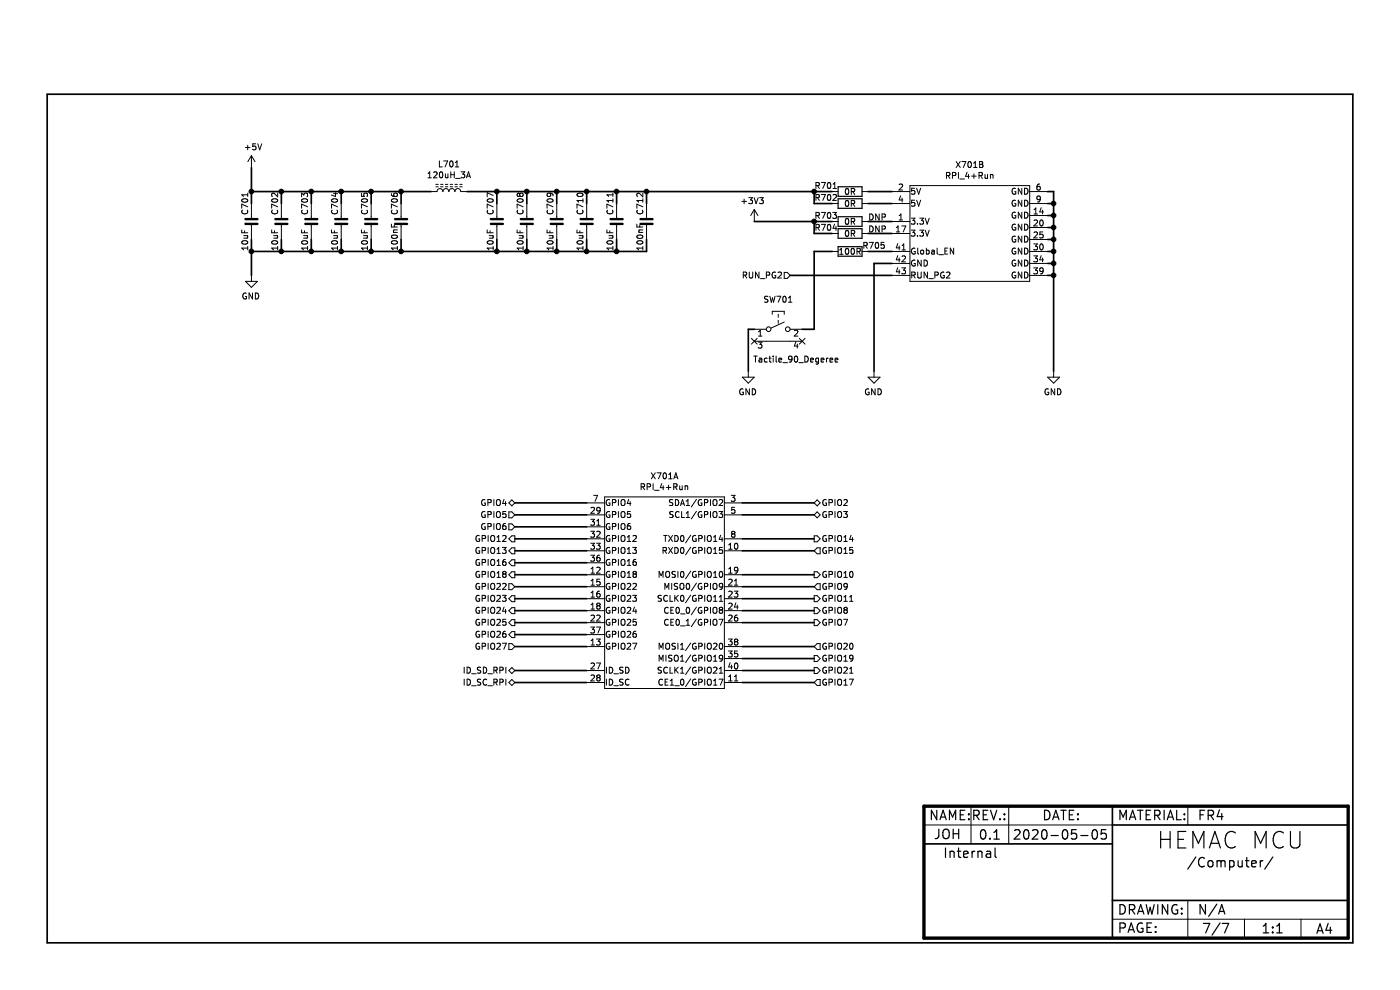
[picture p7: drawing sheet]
EESchema Schematic File Version 4
EELAYER 30 0
EELAYER END
$Descr A4 11693 8268
encoding utf-8
Sheet 7 7
Title "HEMAC MCU"
Date "2020-05-05"
Rev "0.1"
Comp ""
Comment1 "JOH"
Comment2 "FR4"
Comment3 "N/A"
Comment4 "Internal"
$EndDescr
Wire Wire Line
	4900 4200 4300 4200
Wire Wire Line
	4900 4300 4300 4300
Wire Wire Line
	4900 4400 4300 4400
Wire Wire Line
	4900 4500 4300 4500
Wire Wire Line
	4900 4600 4300 4600
Wire Wire Line
	4900 4700 4300 4700
Wire Wire Line
	4900 4800 4300 4800
Wire Wire Line
	4900 4900 4300 4900
Wire Wire Line
	4900 5000 4300 5000
Wire Wire Line
	4900 5100 4300 5100
Wire Wire Line
	4900 5200 4300 5200
Wire Wire Line
	4900 5300 4300 5300
Wire Wire Line
	4900 5400 4300 5400
Wire Wire Line
	4900 5600 4300 5600
Wire Wire Line
	4900 5700 4300 5700
Wire Wire Line
	6800 4800 6200 4800
Wire Wire Line
	6800 4900 6200 4900
Wire Wire Line
	6800 5000 6200 5000
Wire Wire Line
	6800 5100 6200 5100
Wire Wire Line
	6800 4200 6200 4200
Wire Wire Line
	6800 4300 6200 4300
Wire Wire Line
	6800 4500 6200 4500
Wire Wire Line
	6800 4600 6200 4600
Wire Wire Line
	6800 5200 6200 5200
Wire Wire Line
	6800 5400 6200 5400
Wire Wire Line
	6800 5500 6200 5500
Wire Wire Line
	6800 5600 6200 5600
Wire Wire Line
	6800 5700 6200 5700
Wire Wire Line
	6950 1700 6800 1700
Wire Wire Line
	6950 1950 6800 1950
Wire Wire Line
	6800 1700 6800 1600
Wire Wire Line
	6800 1600 6950 1600
Wire Wire Line
	6800 1850 6800 1950
Wire Wire Line
	6800 1850 6950 1850
Wire Wire Line
	7250 1600 7450 1600
Wire Wire Line
	7250 1700 7450 1700
Wire Wire Line
	7250 1850 7450 1850
Wire Wire Line
	7250 1950 7450 1950
Wire Wire Line
	8750 1600 8800 1600
Wire Wire Line
	8800 1600 8800 1700
Wire Wire Line
	8750 1700 8800 1700
Connection ~ 8800 1700
Wire Wire Line
	8800 1700 8800 1800
Wire Wire Line
	8750 1800 8800 1800
Connection ~ 8800 1800
Wire Wire Line
	8800 1800 8800 1900
Wire Wire Line
	8750 1900 8800 1900
Connection ~ 8800 1900
Wire Wire Line
	8800 1900 8800 2000
Wire Wire Line
	8750 2000 8800 2000
Connection ~ 8800 2000
Wire Wire Line
	8800 2000 8800 2100
Wire Wire Line
	8750 2100 8800 2100
Connection ~ 8800 2100
Wire Wire Line
	8800 2100 8800 2200
Wire Wire Line
	8750 2200 8800 2200
Connection ~ 8800 2200
Wire Wire Line
	8800 2200 8800 2300
Wire Wire Line
	8750 2300 8800 2300
Connection ~ 8800 2300
Wire Wire Line
	7450 2300 6600 2300
Wire Wire Line
	7300 2200 7450 2200
Wire Wire Line
	7450 2100 7250 2100
Text Notes 7250 1850 0    50   ~ 0
DNP
$Comp
L resistor:Resistor_1210 R701
U 1 1
P 7100 1600
F 0 "R701" V 7050 1400 50  0000 C CNN
F 1 "0R" V 7100 1600 50  0000 C CNN
F 2 "resistor:R_1210" V 7650 1710 50  0001 C CNN
F 3 "http://www.passivecomponent.com/wp-content/uploads/chipR/ASC_WR10X.pdf" V 7560 1850 50  0001 C CNN
F 4 "Walsin" H 7100 1600 79  0001 C CNN "MFN"
F 5 "WR10X" H 7100 1600 79  0001 C CNN "MFP"
	1    7100 1600
	0    1    1    0   
$EndComp
$Comp
L resistor:Resistor_1210 R702
U 1 1
P 7100 1700
F 0 "R702" V 7050 1500 50  0000 C CNN
F 1 "0R" V 7100 1700 50  0000 C CNN
F 2 "resistor:R_1210" V 7650 1810 50  0001 C CNN
F 3 "http://www.passivecomponent.com/wp-content/uploads/chipR/ASC_WR10X.pdf" V 7560 1950 50  0001 C CNN
F 4 "Walsin" H 7100 1700 79  0001 C CNN "MFN"
F 5 "WR10X" H 7100 1700 79  0001 C CNN "MFP"
	1    7100 1700
	0    1    1    0   
$EndComp
$Comp
L resistor:Resistor_1210 R703
U 1 1
P 7100 1850
F 0 "R703" V 7050 1650 50  0000 C CNN
F 1 "0R" V 7100 1850 50  0000 C CNN
F 2 "resistor:R_1210" V 7650 1960 50  0001 C CNN
F 3 "http://www.passivecomponent.com/wp-content/uploads/chipR/ASC_WR10X.pdf" V 7560 2100 50  0001 C CNN
F 4 "Walsin" H 7100 1850 79  0001 C CNN "MFN"
F 5 "WR10X" H 7100 1850 79  0001 C CNN "MFP"
	1    7100 1850
	0    1    1    0   
$EndComp
$Comp
L resistor:Resistor_1210 R704
U 1 1
P 7100 1950
F 0 "R704" V 7050 1750 50  0000 C CNN
F 1 "0R" V 7100 1950 50  0000 C CNN
F 2 "resistor:R_1210" V 7650 2060 50  0001 C CNN
F 3 "http://www.passivecomponent.com/wp-content/uploads/chipR/ASC_WR10X.pdf" V 7560 2200 50  0001 C CNN
F 4 "Walsin" H 7100 1950 79  0001 C CNN "MFN"
F 5 "WR10X" H 7100 1950 79  0001 C CNN "MFP"
	1    7100 1950
	0    1    1    0   
$EndComp
Wire Wire Line
	6300 1850 6800 1850
Connection ~ 6800 1850
$Comp
L power:GND #PWR?
U 1 1
P 8800 3100
AR Path="/5ECB0518" Ref="#PWR?"  Part="1" 
AR Path="/5F31D729/5ECB0518" Ref="#PWR0706"  Part="1" 
F 0 "#PWR0706" H 8800 2850 50  0001 C CNN
F 1 "GND" H 8805 2927 50  0000 C CNN
F 2 "" H 8800 3100 50  0001 C CNN
F 3 "" H 8800 3100 50  0001 C CNN
	1    8800 3100
	-1   0    0    -1  
$EndComp
Wire Wire Line
	8800 2300 8800 3100
$Comp
L power:GND #PWR?
U 1 1
P 7300 3100
AR Path="/5ECB895E" Ref="#PWR?"  Part="1" 
AR Path="/5F31D729/5ECB895E" Ref="#PWR0705"  Part="1" 
F 0 "#PWR0705" H 7300 2850 50  0001 C CNN
F 1 "GND" H 7305 2927 50  0000 C CNN
F 2 "" H 7300 3100 50  0001 C CNN
F 3 "" H 7300 3100 50  0001 C CNN
	1    7300 3100
	-1   0    0    -1  
$EndComp
Wire Wire Line
	7300 2200 7300 3100
Text HLabel 6800 4200 2    50   BiDi ~ 0
GPIO2
Text HLabel 6800 4300 2    50   BiDi ~ 0
GPIO3
Text HLabel 6800 4500 2    50   Output ~ 0
GPIO14
Text HLabel 6800 4600 2    50   Input ~ 0
GPIO15
Text HLabel 6800 4800 2    50   Output ~ 0
GPIO10
Text HLabel 6800 4900 2    50   Input ~ 0
GPIO9
Text HLabel 6800 5000 2    50   Output ~ 0
GPIO11
Text HLabel 6800 5100 2    50   Output ~ 0
GPIO8
Text HLabel 6800 5200 2    50   Output ~ 0
GPIO7
Text HLabel 6800 5400 2    50   Input ~ 0
GPIO20
Text HLabel 6800 5500 2    50   Output ~ 0
GPIO19
Text HLabel 6800 5600 2    50   Output ~ 0
GPIO21
Text HLabel 6800 5700 2    50   Input ~ 0
GPIO17
Text HLabel 4300 4200 0    50   BiDi ~ 0
GPIO4
Text HLabel 4300 4300 0    50   Input ~ 0
GPIO5
Text HLabel 4300 4400 0    50   Input ~ 0
GPIO6
Text HLabel 4300 4500 0    50   Output ~ 0
GPIO12
Text HLabel 4300 4600 0    50   Output ~ 0
GPIO13
Text HLabel 4300 4700 0    50   Output ~ 0
GPIO16
Text HLabel 4300 4800 0    50   Output ~ 0
GPIO18
Text HLabel 4300 4900 0    50   Input ~ 0
GPIO22
Text HLabel 4300 5000 0    50   Output ~ 0
GPIO23
Text HLabel 4300 5100 0    50   Output ~ 0
GPIO24
Text HLabel 4300 5200 0    50   Output ~ 0
GPIO25
Text HLabel 4300 5300 0    50   Output ~ 0
GPIO26
Text HLabel 4300 5400 0    50   Input ~ 0
GPIO27
Text HLabel 4300 5600 0    50   BiDi ~ 0
ID_SD_RPI
Text HLabel 4300 5700 0    50   BiDi ~ 0
ID_SC_RPI
Text HLabel 6600 2300 0    50   Input ~ 0
RUN_PG2
$Comp
L power:+3V3 #PWR?
U 1 1
P 6300 1850
AR Path="/5EC44D89" Ref="#PWR?"  Part="1" 
AR Path="/5F31D729/5EC44D89" Ref="#PWR0704"  Part="1" 
F 0 "#PWR0704" H 6300 1700 50  0001 C CNN
F 1 "+3V3" H 6315 2023 50  0000 C CNN
F 2 "" H 6300 1850 50  0001 C CNN
F 3 "" H 6300 1850 50  0001 C CNN
	1    6300 1850
	-1   0    0    -1  
$EndComp
Text Notes 7250 1950 0    50   ~ 0
DNP
$Comp
L switch:Tactile_90_Degeree SW701
U 1 1
P 6500 2900
F 0 "SW701" H 6500 3300 50  0000 C CNN
F 1 "Tactile_90_Degeree" H 6650 2800 50  0000 C CNN
F 2 "switch:SW_Tactile_SPST_Angled_PTS645Vx58-2LFS" H 6500 3150 50  0001 C CNN
F 3 "https://www.mouser.tw/datasheet/2/60/pts645-965362.pdf" H 6500 3150 50  0001 C CNN
F 4 "Keystone" H 6500 3050 50  0001 C CNN "MFN"
F 5 "PTS645VH58-2LFS" H 6500 3050 50  0001 C CNN "MFP"
	1    6500 2900
	1    0    0    -1  
$EndComp
$Comp
L power:GND #PWR?
U 1 1
P 6250 3100
AR Path="/5ECD2B4F" Ref="#PWR?"  Part="1" 
AR Path="/5F31D729/5ECD2B4F" Ref="#PWR0703"  Part="1" 
F 0 "#PWR0703" H 6250 2850 50  0001 C CNN
F 1 "GND" H 6255 2927 50  0000 C CNN
F 2 "" H 6250 3100 50  0001 C CNN
F 3 "" H 6250 3100 50  0001 C CNN
	1    6250 3100
	-1   0    0    -1  
$EndComp
Wire Wire Line
	6950 2100 6800 2100
Wire Wire Line
	6800 2100 6800 2750
Wire Wire Line
	6800 2750 6700 2750
Wire Wire Line
	6300 2750 6250 2750
Wire Wire Line
	6250 2750 6250 3100
NoConn ~ 6700 2850
NoConn ~ 6300 2850
$Comp
L module:RPI_4+Run X701
U 1 1
P 5550 4950
F 0 "X701" H 5550 5925 50  0000 C CNN
F 1 "RPI_4+Run" H 5550 5834 50  0000 C CNN
F 2 "module:raspberrypi4" H 5400 4100 10  0001 C CNN
F 3 "E:\\Datasheets\\Electronics\\ElectroMechanical\\Connectors\\RM_2.54mm\\3M_2.54-Terminal-Headers-Bottom-Entry_ts2192" H 5400 4050 10  0001 C CNN
F 4 "Raspberry Pi" H 5550 4950 50  0001 C CNN "MFN"
F 5 "RPI 4B" H 5550 4950 50  0001 C CNN "MFP"
	1    5550 4950
	1    0    0    -1  
$EndComp
$Comp
L module:RPI_4+Run X701
U 2 1
P 8100 1950
F 0 "X701" H 8100 2525 50  0000 C CNN
F 1 "RPI_4+Run" H 8100 2434 50  0000 C CNN
F 2 "module:raspberrypi4" H 7950 1100 10  0001 C CNN
F 3 "E:\\Datasheets\\Electronics\\ElectroMechanical\\Connectors\\RM_2.54mm\\3M_2.54-Terminal-Headers-Bottom-Entry_ts2192" H 7950 1050 10  0001 C CNN
F 4 "Raspberry Pi" H 8100 1950 50  0001 C CNN "MFN"
F 5 "RPI 4B" H 8100 1950 50  0001 C CNN "MFP"
	2    8100 1950
	1    0    0    -1  
$EndComp
$Comp
L resistor:Resistor_0805 R705
U 1 1
P 7100 2100
F 0 "R705" V 7050 2300 50  0000 C CNN
F 1 "100R" V 7100 2100 50  0000 C CNN
F 2 "resistor:R_0805" V 7650 2210 50  0001 C CNN
F 3 "http://www.passivecomponent.com/wp-content/uploads/chipR/ASC_WR.pdf" V 7560 2350 50  0001 C CNN
F 4 "Walsin" H 7100 2100 79  0001 C CNN "MFN"
F 5 "WR08" H 7100 2100 79  0001 C CNN "MFP"
	1    7100 2100
	0    1    1    0   
$EndComp
Wire Wire Line
	5400 1600 5400 1700
Wire Wire Line
	5150 1700 5150 1600
Connection ~ 5150 1600
Wire Wire Line
	5150 1600 5400 1600
Wire Wire Line
	4900 1700 4900 1600
Connection ~ 4900 1600
Wire Wire Line
	4900 1600 5150 1600
Wire Wire Line
	4650 1700 4650 1600
Connection ~ 4650 1600
Wire Wire Line
	4650 1600 4900 1600
Wire Wire Line
	4400 1700 4400 1600
Connection ~ 4400 1600
Wire Wire Line
	4400 1600 4650 1600
Wire Wire Line
	4150 1700 4150 1600
Wire Wire Line
	4150 1600 4400 1600
Wire Wire Line
	5400 2000 5400 2100
Wire Wire Line
	5400 2100 5150 2100
Wire Wire Line
	4150 2000 4150 2100
Wire Wire Line
	4400 2000 4400 2100
Connection ~ 4400 2100
Wire Wire Line
	4400 2100 4150 2100
Wire Wire Line
	4650 2000 4650 2100
Connection ~ 4650 2100
Wire Wire Line
	4650 2100 4400 2100
Wire Wire Line
	4900 2000 4900 2100
Connection ~ 4900 2100
Wire Wire Line
	4900 2100 4650 2100
Wire Wire Line
	5150 2000 5150 2100
Connection ~ 5150 2100
Wire Wire Line
	5150 2100 4900 2100
Connection ~ 4150 2100
Connection ~ 4150 1600
Wire Wire Line
	3900 1600 4150 1600
$Comp
L inductor:120uH_3A L701
U 1 1
P 3750 1600
AR Path="/5F31D729/5EBDA789" Ref="L701"  Part="1" 
AR Path="/5F31E6DA/5EBDA789" Ref="L?"  Part="1" 
F 0 "L701" V 3975 1600 50  0000 C CNN
F 1 "120uH_3A" V 3884 1600 50  0000 C CNN
F 2 "inductor:16mm_Radial" V 3600 1500 50  0001 C CNN
F 3 "https://www.3lcoil.com/products_lookpdf.php?action=proself&pdf=cGsucGRm" V 3700 1600 50  0001 C CNN
F 4 "3L coil" V 3800 1700 50  0001 C CNN "MFN"
F 5 "PK1213" V 3900 1800 50  0001 C CNN "MFP"
	1    3750 1600
	0    1    -1   0   
$EndComp
Wire Wire Line
	3350 1600 3350 1700
Wire Wire Line
	2100 1700 2100 1600
Wire Wire Line
	2350 1600 2100 1600
Connection ~ 2350 1600
Wire Wire Line
	2350 1700 2350 1600
Wire Wire Line
	2600 1600 2350 1600
Connection ~ 2600 1600
Wire Wire Line
	2600 1700 2600 1600
Wire Wire Line
	2850 1600 2600 1600
Connection ~ 2850 1600
Wire Wire Line
	2850 1700 2850 1600
$Comp
L power:GND #PWR?
U 1 1
P 2100 2300
AR Path="/5EBDA79A" Ref="#PWR?"  Part="1" 
AR Path="/5F31D729/5EBDA79A" Ref="#PWR0702"  Part="1" 
AR Path="/5F31E6DA/5EBDA79A" Ref="#PWR?"  Part="1" 
F 0 "#PWR0702" H 2100 2050 50  0001 C CNN
F 1 "GND" H 2105 2127 50  0000 C CNN
F 2 "" H 2100 2300 50  0001 C CNN
F 3 "" H 2100 2300 50  0001 C CNN
	1    2100 2300
	-1   0    0    -1  
$EndComp
Connection ~ 2100 1600
Wire Wire Line
	2100 1400 2100 1600
Wire Wire Line
	2100 2300 2100 2100
Connection ~ 2100 2100
Wire Wire Line
	2100 2000 2100 2100
Wire Wire Line
	2100 2100 2350 2100
Connection ~ 2350 2100
Wire Wire Line
	2350 2000 2350 2100
Wire Wire Line
	2350 2100 2600 2100
Connection ~ 2600 2100
Wire Wire Line
	2600 2000 2600 2100
Wire Wire Line
	2600 2100 2850 2100
Connection ~ 2850 2100
Wire Wire Line
	2850 2000 2850 2100
Wire Wire Line
	2850 2100 3100 2100
Connection ~ 3100 2100
Wire Wire Line
	3100 2000 3100 2100
Wire Wire Line
	4150 2100 3350 2100
Wire Wire Line
	3100 2100 3350 2100
Connection ~ 3350 2100
Wire Wire Line
	3350 2000 3350 2100
Wire Wire Line
	3100 1600 2850 1600
Connection ~ 3100 1600
Wire Wire Line
	3100 1700 3100 1600
Wire Wire Line
	3350 1600 3600 1600
Wire Wire Line
	3350 1600 3100 1600
Connection ~ 3350 1600
Wire Wire Line
	5400 1600 6800 1600
Connection ~ 5400 1600
$Comp
L capacitor:Capacitor_0805 C?
U 1 1
P 5400 1850
AR Path="/5F31E6DA/5EBDA7C5" Ref="C?"  Part="1" 
AR Path="/5F31D729/5EBDA7C5" Ref="C712"  Part="1" 
F 0 "C712" V 5450 1900 50  0000 L CNN
F 1 "100nF" V 5450 1600 50  0000 L CNN
F 2 "capacitor:C_0805" H 5438 1700 50  0001 C CNN
F 3 "http://www.passivecomponent.com/wp-content/uploads/datasheet/WTC_MLCC_General_Purpose.pdf" H 5840 1650 50  0001 C CNN
F 4 "0805" H 5450 1380 60  0001 C CNN "MFP"
F 5 "Walsin" H 5420 1560 60  0001 C CNN "MFN"
	1    5400 1850
	-1   0    0    -1  
$EndComp
$Comp
L capacitor:Capacitor_0805 C?
U 1 1
P 5150 1850
AR Path="/5F31E6DA/5EBDA7CD" Ref="C?"  Part="1" 
AR Path="/5F31D729/5EBDA7CD" Ref="C711"  Part="1" 
F 0 "C711" V 5200 1900 50  0000 L CNN
F 1 "10uF" V 5200 1600 50  0000 L CNN
F 2 "capacitor:C_0805" H 5188 1700 50  0001 C CNN
F 3 "http://www.passivecomponent.com/wp-content/uploads/datasheet/WTC_MLCC_General_Purpose.pdf" H 5590 1650 50  0001 C CNN
F 4 "0805" H 5200 1380 60  0001 C CNN "MFP"
F 5 "Walsin" H 5170 1560 60  0001 C CNN "MFN"
	1    5150 1850
	-1   0    0    -1  
$EndComp
$Comp
L capacitor:Capacitor_0805 C?
U 1 1
P 4900 1850
AR Path="/5F31E6DA/5EBDA7D5" Ref="C?"  Part="1" 
AR Path="/5F31D729/5EBDA7D5" Ref="C710"  Part="1" 
F 0 "C710" V 4950 1900 50  0000 L CNN
F 1 "10uF" V 4950 1600 50  0000 L CNN
F 2 "capacitor:C_0805" H 4938 1700 50  0001 C CNN
F 3 "http://www.passivecomponent.com/wp-content/uploads/datasheet/WTC_MLCC_General_Purpose.pdf" H 5340 1650 50  0001 C CNN
F 4 "0805" H 4950 1380 60  0001 C CNN "MFP"
F 5 "Walsin" H 4920 1560 60  0001 C CNN "MFN"
	1    4900 1850
	-1   0    0    -1  
$EndComp
$Comp
L capacitor:Capacitor_0805 C?
U 1 1
P 4650 1850
AR Path="/5F31E6DA/5EBDA7DD" Ref="C?"  Part="1" 
AR Path="/5F31D729/5EBDA7DD" Ref="C709"  Part="1" 
F 0 "C709" V 4700 1900 50  0000 L CNN
F 1 "10uF" V 4700 1600 50  0000 L CNN
F 2 "capacitor:C_0805" H 4688 1700 50  0001 C CNN
F 3 "http://www.passivecomponent.com/wp-content/uploads/datasheet/WTC_MLCC_General_Purpose.pdf" H 5090 1650 50  0001 C CNN
F 4 "0805" H 4700 1380 60  0001 C CNN "MFP"
F 5 "Walsin" H 4670 1560 60  0001 C CNN "MFN"
	1    4650 1850
	-1   0    0    -1  
$EndComp
$Comp
L capacitor:Capacitor_0805 C?
U 1 1
P 4400 1850
AR Path="/5F31E6DA/5EBDA7E5" Ref="C?"  Part="1" 
AR Path="/5F31D729/5EBDA7E5" Ref="C708"  Part="1" 
F 0 "C708" V 4450 1900 50  0000 L CNN
F 1 "10uF" V 4450 1600 50  0000 L CNN
F 2 "capacitor:C_0805" H 4438 1700 50  0001 C CNN
F 3 "http://www.passivecomponent.com/wp-content/uploads/datasheet/WTC_MLCC_General_Purpose.pdf" H 4840 1650 50  0001 C CNN
F 4 "0805" H 4450 1380 60  0001 C CNN "MFP"
F 5 "Walsin" H 4420 1560 60  0001 C CNN "MFN"
	1    4400 1850
	-1   0    0    -1  
$EndComp
$Comp
L capacitor:Capacitor_0805 C?
U 1 1
P 4150 1850
AR Path="/5F31E6DA/5EBDA7ED" Ref="C?"  Part="1" 
AR Path="/5F31D729/5EBDA7ED" Ref="C707"  Part="1" 
F 0 "C707" V 4200 1900 50  0000 L CNN
F 1 "10uF" V 4200 1600 50  0000 L CNN
F 2 "capacitor:C_0805" H 4188 1700 50  0001 C CNN
F 3 "http://www.passivecomponent.com/wp-content/uploads/datasheet/WTC_MLCC_General_Purpose.pdf" H 4590 1650 50  0001 C CNN
F 4 "0805" H 4200 1380 60  0001 C CNN "MFP"
F 5 "Walsin" H 4170 1560 60  0001 C CNN "MFN"
	1    4150 1850
	-1   0    0    -1  
$EndComp
$Comp
L capacitor:Capacitor_0805 C?
U 1 1
P 3350 1850
AR Path="/5F31E6DA/5EBDA7F5" Ref="C?"  Part="1" 
AR Path="/5F31D729/5EBDA7F5" Ref="C706"  Part="1" 
F 0 "C706" V 3400 1900 50  0000 L CNN
F 1 "100nF" V 3400 1600 50  0000 L CNN
F 2 "capacitor:C_0805" H 3388 1700 50  0001 C CNN
F 3 "http://www.passivecomponent.com/wp-content/uploads/datasheet/WTC_MLCC_General_Purpose.pdf" H 3790 1650 50  0001 C CNN
F 4 "0805" H 3400 1380 60  0001 C CNN "MFP"
F 5 "Walsin" H 3370 1560 60  0001 C CNN "MFN"
	1    3350 1850
	-1   0    0    -1  
$EndComp
$Comp
L capacitor:Capacitor_0805 C?
U 1 1
P 3100 1850
AR Path="/5F31E6DA/5EBDA7FD" Ref="C?"  Part="1" 
AR Path="/5F31D729/5EBDA7FD" Ref="C705"  Part="1" 
F 0 "C705" V 3150 1900 50  0000 L CNN
F 1 "10uF" V 3150 1600 50  0000 L CNN
F 2 "capacitor:C_0805" H 3138 1700 50  0001 C CNN
F 3 "http://www.passivecomponent.com/wp-content/uploads/datasheet/WTC_MLCC_General_Purpose.pdf" H 3540 1650 50  0001 C CNN
F 4 "0805" H 3150 1380 60  0001 C CNN "MFP"
F 5 "Walsin" H 3120 1560 60  0001 C CNN "MFN"
	1    3100 1850
	-1   0    0    -1  
$EndComp
$Comp
L capacitor:Capacitor_0805 C?
U 1 1
P 2850 1850
AR Path="/5F31E6DA/5EBDA805" Ref="C?"  Part="1" 
AR Path="/5F31D729/5EBDA805" Ref="C704"  Part="1" 
F 0 "C704" V 2900 1900 50  0000 L CNN
F 1 "10uF" V 2900 1600 50  0000 L CNN
F 2 "capacitor:C_0805" H 2888 1700 50  0001 C CNN
F 3 "http://www.passivecomponent.com/wp-content/uploads/datasheet/WTC_MLCC_General_Purpose.pdf" H 3290 1650 50  0001 C CNN
F 4 "0805" H 2900 1380 60  0001 C CNN "MFP"
F 5 "Walsin" H 2870 1560 60  0001 C CNN "MFN"
	1    2850 1850
	-1   0    0    -1  
$EndComp
$Comp
L capacitor:Capacitor_0805 C?
U 1 1
P 2600 1850
AR Path="/5F31E6DA/5EBDA80D" Ref="C?"  Part="1" 
AR Path="/5F31D729/5EBDA80D" Ref="C703"  Part="1" 
F 0 "C703" V 2650 1900 50  0000 L CNN
F 1 "10uF" V 2650 1600 50  0000 L CNN
F 2 "capacitor:C_0805" H 2638 1700 50  0001 C CNN
F 3 "http://www.passivecomponent.com/wp-content/uploads/datasheet/WTC_MLCC_General_Purpose.pdf" H 3040 1650 50  0001 C CNN
F 4 "0805" H 2650 1380 60  0001 C CNN "MFP"
F 5 "Walsin" H 2620 1560 60  0001 C CNN "MFN"
	1    2600 1850
	-1   0    0    -1  
$EndComp
$Comp
L capacitor:Capacitor_0805 C?
U 1 1
P 2350 1850
AR Path="/5F31E6DA/5EBDA815" Ref="C?"  Part="1" 
AR Path="/5F31D729/5EBDA815" Ref="C702"  Part="1" 
F 0 "C702" V 2400 1900 50  0000 L CNN
F 1 "10uF" V 2400 1600 50  0000 L CNN
F 2 "capacitor:C_0805" H 2388 1700 50  0001 C CNN
F 3 "http://www.passivecomponent.com/wp-content/uploads/datasheet/WTC_MLCC_General_Purpose.pdf" H 2790 1650 50  0001 C CNN
F 4 "0805" H 2400 1380 60  0001 C CNN "MFP"
F 5 "Walsin" H 2370 1560 60  0001 C CNN "MFN"
	1    2350 1850
	-1   0    0    -1  
$EndComp
$Comp
L capacitor:Capacitor_0805 C?
U 1 1
P 2100 1850
AR Path="/5F31E6DA/5EBDA81D" Ref="C?"  Part="1" 
AR Path="/5F31D729/5EBDA81D" Ref="C701"  Part="1" 
F 0 "C701" V 2150 1900 50  0000 L CNN
F 1 "10uF" V 2150 1600 50  0000 L CNN
F 2 "capacitor:C_0805" H 2138 1700 50  0001 C CNN
F 3 "http://www.passivecomponent.com/wp-content/uploads/datasheet/WTC_MLCC_General_Purpose.pdf" H 2540 1650 50  0001 C CNN
F 4 "0805" H 2150 1380 60  0001 C CNN "MFP"
F 5 "Walsin" H 2120 1560 60  0001 C CNN "MFN"
	1    2100 1850
	-1   0    0    -1  
$EndComp
$Comp
L power:+5V #PWR0701
U 1 1
P 2100 1400
F 0 "#PWR0701" H 2100 1250 50  0001 C CNN
F 1 "+5V" H 2115 1573 50  0000 C CNN
F 2 "" H 2100 1400 50  0001 C CNN
F 3 "" H 2100 1400 50  0001 C CNN
	1    2100 1400
	1    0    0    -1  
$EndComp
Connection ~ 6800 1600
$EndSCHEMATC
